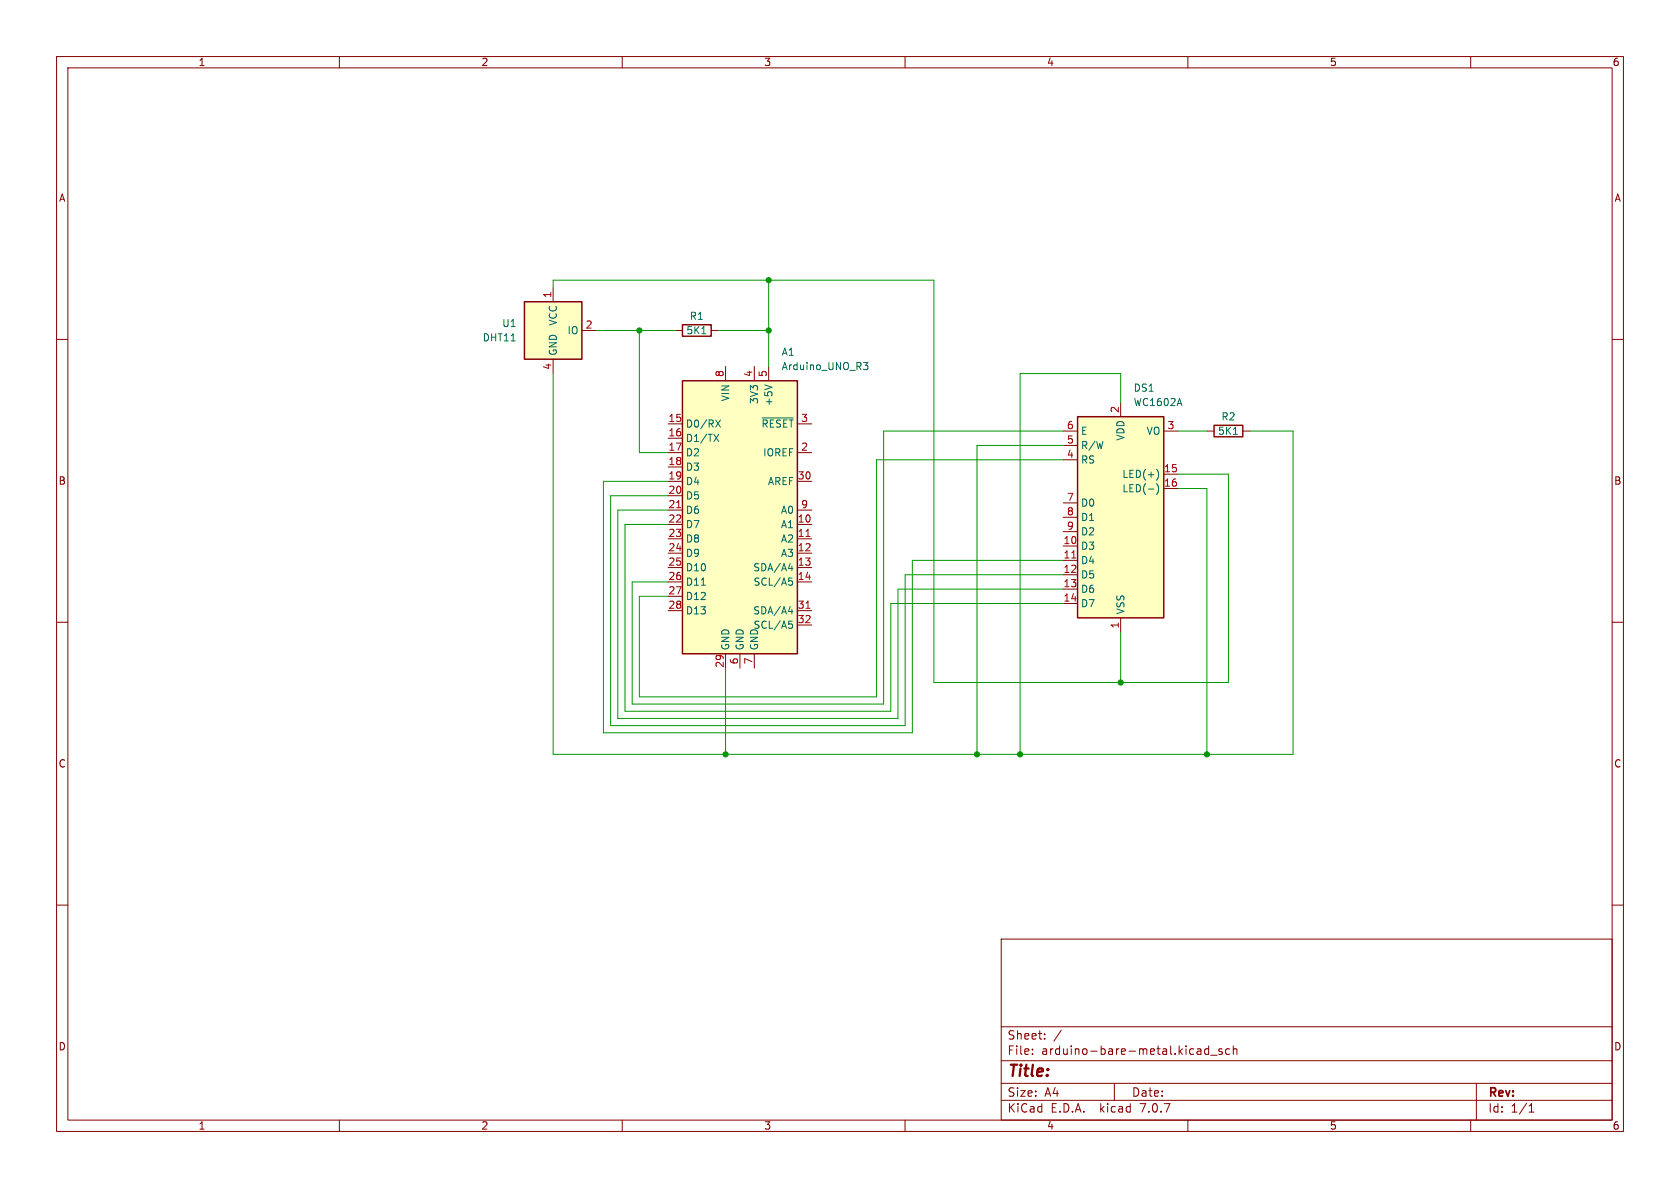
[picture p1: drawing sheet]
<svg xmlns="http://www.w3.org/2000/svg" width="297mm" height="210mm" viewBox="0 0 297 210" stroke-linecap="round" stroke-linejoin="round" font-family="sans-serif">
<g fill="none" stroke="#840000" stroke-width=".18">
<path d="M10 10h277v190h-277zM12 12h273v186h-273zM60 10v2M110 10v2M160 10v2M210 10v2M260 10v2M10 60h2M97.8 50.8v2.5M102.9 58.4h2.5M119.4 58.4h1.2M125.7 58.4h1.3"/>
<path d="M285 60h2M97.8 63.5v2.5M118.1 74.9h2.5M118.1 77.5h2.5M128.3 64.8v2.5M133.3 64.8v2.5M135.9 64.8v2.5M141 74.9h2.5M188 76.2h2.5M188 78.7h2.5M198.1 71.1v2.6M205.7 76.2h2.6"/>
<path d="M213.4 76.2h1.2M219.7 76.2h1.3M118.1 92.7h2.5M118.1 95.3h2.5M118.1 97.8h2.5M118.1 80h2.5M118.1 82.6h2.5M118.1 85.1h2.5M118.1 87.6h2.5M118.1 90.2h2.5M141 92.7h2.5M141 95.3h2.5"/>
<path d="M141 97.8h2.5M141 80h2.5M141 85.1h2.5M141 90.2h2.5M188 96.5h2.5M188 99.1h2.5M188 81.3h2.5M188 88.9h2.5M188 91.4h2.5M188 94h2.5M205.7 83.8h2.6M205.7 86.4h2.6"/>
<path d="M10 110h2M118.1 100.3h2.5M118.1 102.9h2.5M118.1 105.4h2.5M118.1 108h2.5M128.3 115.6v2.5M130.8 115.6v2.5M133.3 115.6v2.5M141 100.3h2.5M141 102.9h2.5M141 108h2.5M141 110.5h2.5"/>
<path d="M188 101.6h2.5M188 104.1h2.5M188 106.7h2.5M198.1 109.2v2.6M285 110h2M10 160h2M285 160h2M177 166h108v32h-108zM60 198v2M110 198v2M160 198v2M177 194.5h108"/>
<path d="M177 191.5h108M177 187.5h108M177 181.5h108M182.5 186.3v.1M182.5 185.5v.1M184.7 183.6v.1M184.7 182.8v.1M187.6 182.1l-1.3 2M197 191.5v3M210 198v2M212.1 185.4l.2 .2v.8M212.3 186.3l-.1 .1"/>
<path d="M212.3 185.8h-.1M213.7 184.9v1.5M213.7 185.5l-.5-.1-.2 .3v.4l.1 .2h.6M214 186.5h1.2M216 185.5l-.3-.1-.2 .2v.2l.5 .2v.3h-.5M217.4 185.5l-.4-.1-.3 .3v.4l.1 .2h.6M218 185.5l.2-.1 .4 .1 .1 .9M218 184.9v1.5M260 198v2M261 191.5v6.5M270.3 196.6h.9M270.3 195.5l.4-.4v1.5"/>
</g>
<g fill="#ffffc2" stroke="#ffffc2" stroke-width=".18">
<path d="M120.6 67.3h20.4v48.3h-20.4z"/>
<path d="M190.5 73.7h15.2v35.5h-15.2z"/>
<path d="M92.7 53.3h10.2v10.2h-10.2z"/>
</g>
<path d="M92.7 53.3h10.2v10.2h-10.2zM120.6 57.4h5.1v2h-5.1zM120.6 67.3h20.4v48.3h-20.4zM190.5 73.7h15.2v35.5h-15.2zM214.6 75.2h5.1v2h-5.1z" fill="none" stroke="#840000" stroke-width=".25"/>
<path d="M119.6 89.8h.7M142.5 94.8h.7M189.5 98.6h.7M142.5 107.5h.7" fill="none" stroke="#a90000" stroke-width=".18"/>
<g fill="none" stroke="#006464" stroke-width=".18">
<path d="M124.1 59h.7M126.2 76.8l.9 1.2M126.5 74.2l.9 1.3M127.1 76.8l-.9 1.2M127.4 74.2l-.9 1.3M134.7 73.9h5.5M135.2 68l1.3 .5M152.6 64.1h.8l-.4 .5 .4 .1v.4l-.2 .2h-.4M218 76.8h.8M204.5 82.9a1.46 1.46 0 0 1 0 2M204.5 85.5a1.46 1.46 0 0 1 0 1.9M124 103.4h.7"/>
<path d="M139.4 100.5h.8M139.4 108.1h.8M139.5 102.2h.6M139.5 109.8h.6M139.6 102.7h.3l.2 .2-.1 .5h-.4M139.6 110.3h.3l.2 .2-.1 .5-.4 .1M140 100.1v.8M140 107.7v.8"/>
</g>
<g fill="none" stroke="#009600" stroke-width=".18">
<path d="M97.8 50.8v-1.3h67.3v71.2h52.1v-36.9h-8.9M105.4 58.4h14M113 58.4v21.6h5.1M127 58.4h8.9M135.9 49.5v15.3M97.8 66v67.4h130.8v-57.2h-7.6M188 76.2h-31.8v48.3h-44.4v-21.6h6.3M188 78.7h-15.3v54.7M198.1 71.1v-5.1h-17.8v67.4M208.3 76.2h5.1M118.1 87.6h-10.2v40.7h52.1v-26.7h28M118.1 92.7h-7.6v33h47v-19h30.5"/>
<path d="M118.1 85.1h-11.4v44.4h54.6v-30.4h26.7M118.1 90.2h-8.9v36.8h49.5v-22.9h29.3M188 81.3h-33.1v41.9h-41.9v-17.8h5.1M208.3 86.4h5.1v47M128.3 118.1v15.3M198.1 111.8v8.9"/>
</g>
<g fill="#009600" stroke="#009600" stroke-width=".18">
<circle cx="135.9" cy="58.4" r=".46"/>
<circle cx="135.9" cy="49.5" r=".46"/>
<circle cx="113" cy="58.4" r=".46"/>
<circle cx="128.3" cy="133.4" r=".46"/>
<circle cx="172.7" cy="133.4" r=".46"/>
<circle cx="198.1" cy="120.7" r=".46"/>
<circle cx="180.3" cy="133.4" r=".46"/>
<circle cx="213.4" cy="133.4" r=".46"/>
</g>
<text font-size="2.8" fill="#840000" x="178" y="190.9">Title:</text>
<g font-size="2.1" fill="#840000">
<text x="178" y="184">Sheet:</text>
<text x="178" y="186.7">File:</text>
<text x="184.1" y="186.7">arduino-bare-metal.kicad_sch</text>
<text x="178" y="196.9">KiCad</text>
<text x="178" y="194.1">Size:</text>
<text x="184.7" y="194.1">A4</text>
<text x="185.7" y="196.9">E.D.A.</text>
<text x="194.6" y="196.9">kicad</text>
<text x="200" y="194.1">Date:</text>
<text x="201.8" y="196.9">7.0.7</text>
<text x="263" y="194.3">Rev:</text>
<text x="263" y="196.9">Id:</text>
<text x="267.1" y="196.9">1/1</text>
</g>
<g font-size="1.8" fill="#840000">
<text x="35" y="11.9">1</text>
<text x="85" y="11.9">2</text>
<text x="135" y="11.9">3</text>
<text x="185" y="11.9">4</text>
<text x="235" y="11.9">5</text>
<text x="285" y="11.9">6</text>
<text x="10.3" y="35.9">A</text>
<text x="285.3" y="35.9">A</text>
<text x="10.3" y="85.9">B</text>
<text x="285.3" y="85.9">B</text>
<text x="10.3" y="135.9">C</text>
<text x="285.3" y="135.9">C</text>
<text x="10.3" y="185.9">D</text>
<text x="285.3" y="185.9">D</text>
<text x="35" y="199.9">1</text>
<text x="85" y="199.9">2</text>
<text x="135" y="199.9">3</text>
<text x="185" y="199.9">4</text>
<text x="235" y="199.9">5</text>
<text x="285" y="199.9">6</text>
</g>
<g font-size="1.8" fill="#a90000">
<text x="97.5" y="52.8" transform="rotate(-90 97.5 52.8)">1</text>
<text x="103.4" y="58.2">2</text>
<text x="97.5" y="65.5" transform="rotate(-90 97.5 65.5)">4</text>
<text x="128" y="66.7" transform="rotate(-90 128 66.7)">8</text>
<text x="133.1" y="66.7" transform="rotate(-90 133.1 66.7)">4</text>
<text x="135.6" y="66.7" transform="rotate(-90 135.6 66.7)">5</text>
<text x="118.1" y="74.7">15</text>
<text x="118.1" y="77.2">16</text>
<text x="141.5" y="74.7">3</text>
<text x="188.5" y="75.9">6</text>
<text x="197.9" y="73.1" transform="rotate(-90 197.9 73.1)">2</text>
<text x="206.3" y="75.9">3</text>
<text x="118.1" y="79.8">17</text>
<text x="118.1" y="82.3">18</text>
<text x="141.5" y="79.8">2</text>
<text x="188.5" y="81">4</text>
<text x="188.5" y="78.5">5</text>
<text x="205.7" y="83.6">15</text>
<text x="118.1" y="84.8">19</text>
<text x="118.1" y="87.4">20</text>
<text x="118.1" y="89.9">21</text>
<text x="140.9" y="84.8">30</text>
<text x="141.5" y="89.9">9</text>
<text x="188.5" y="88.6">7</text>
<text x="205.7" y="86.1">16</text>
<text x="118.1" y="92.5">22</text>
<text x="118.1" y="95">23</text>
<text x="140.9" y="92.5">10</text>
<text x="140.9" y="95">11</text>
<text x="188.5" y="91.2">8</text>
<text x="188.5" y="93.7">9</text>
<text x="118.1" y="97.5">24</text>
<text x="118.1" y="100.1">25</text>
<text x="140.9" y="97.5">12</text>
<text x="140.9" y="100.1">13</text>
<text x="187.9" y="96.3">10</text>
<text x="187.9" y="98.8">11</text>
<text x="187.9" y="101.3">12</text>
<text x="118.1" y="102.6">26</text>
<text x="118.1" y="105.2">27</text>
<text x="118.1" y="107.7">28</text>
<text x="140.9" y="102.6">14</text>
<text x="140.9" y="107.7">31</text>
<text x="187.9" y="103.9">13</text>
<text x="187.9" y="106.4">14</text>
<text x="140.9" y="110.2">32</text>
<text x="197.9" y="111.2" transform="rotate(-90 197.9 111.2)">1</text>
<text x="128" y="118.2" transform="rotate(-90 128 118.2)">29</text>
<text x="130.6" y="117.5" transform="rotate(-90 130.6 117.5)">6</text>
<text x="133.1" y="117.5" transform="rotate(-90 133.1 117.5)">7</text>
</g>
<g font-size="1.8" fill="#006464">
<text x="88.7" y="58">U1</text>
<text x="98.7" y="57.7" transform="rotate(-90 98.7 57.7)">VCC</text>
<text x="100.2" y="59.3">IO</text>
<text x="121.2" y="59.3">5K1</text>
<text x="121.8" y="56.7">R1</text>
<text x="85.2" y="60.6">DHT11</text>
<text x="98.7" y="63" transform="rotate(-90 98.7 63)">GND</text>
<text x="138.1" y="63.1">A1</text>
<text x="138.1" y="65.6">Arduino_UNO_R3</text>
<text x="129.1" y="71" transform="rotate(-90 129.1 71)">VIN</text>
<text x="134.2" y="71.5" transform="rotate(-90 134.2 71.5)">3V3</text>
<text x="136.8" y="71.9" transform="rotate(-90 136.8 71.9)">+5V</text>
<text x="200.3" y="69.4">DS1</text>
<text x="200.3" y="72">WC1602A</text>
<text x="121.2" y="75.8">D0/RX</text>
<text x="134.5" y="75.8">~{RESET}</text>
<text x="191" y="77.1">E</text>
<text x="199" y="78" transform="rotate(-90 199 78)">VDD</text>
<text x="202.6" y="77.1">VO</text>
<text x="215.2" y="77.1">5K1</text>
<text x="215.8" y="74.5">R2</text>
<text x="121.2" y="78.3">D1/TX</text>
<text x="121.2" y="80.9">D2</text>
<text x="121.2" y="83.4">D3</text>
<text x="134.8" y="80.9">IOREF</text>
<text x="191" y="82.1">RS</text>
<text x="191" y="79.6">R/W</text>
<text x="121.2" y="86">D4</text>
<text x="121.2" y="88.5">D5</text>
<text x="135.7" y="86">AREF</text>
<text x="191" y="89.8">D0</text>
<text x="198.3" y="84.7">LED(+)</text>
<text x="198.3" y="87.2">LED(-)</text>
<text x="121.2" y="91">D6</text>
<text x="121.2" y="93.6">D7</text>
<text x="138" y="93.6">A1</text>
<text x="138" y="91">A0</text>
<text x="191" y="92.3">D1</text>
<text x="191" y="94.8">D2</text>
<text x="121.2" y="96.1">D8</text>
<text x="121.2" y="98.7">D9</text>
<text x="121.2" y="101.2">D10</text>
<text x="133.1" y="101.2">SDA/A4</text>
<text x="138" y="96.1">A2</text>
<text x="138" y="98.7">A3</text>
<text x="191" y="97.4">D3</text>
<text x="191" y="99.9">D4</text>
<text x="121.2" y="103.7">D11</text>
<text x="121.2" y="106.3">D12</text>
<text x="133.1" y="103.7">SCL/A5</text>
<text x="191" y="102.5">D5</text>
<text x="191" y="105">D6</text>
<text x="191" y="107.5">D7</text>
<text x="121.2" y="108.8">D13</text>
<text x="133.1" y="108.8">SDA/A4</text>
<text x="133.1" y="111.4">SCL/A5</text>
<text x="199" y="108.7" transform="rotate(-90 199 108.7)">VSS</text>
<text x="129.1" y="115.1" transform="rotate(-90 129.1 115.1)">GND</text>
<text x="131.7" y="115.1" transform="rotate(-90 131.7 115.1)">GND</text>
<text x="134.2" y="115.1" transform="rotate(-90 134.2 115.1)">GND</text>
</g>
</svg>
